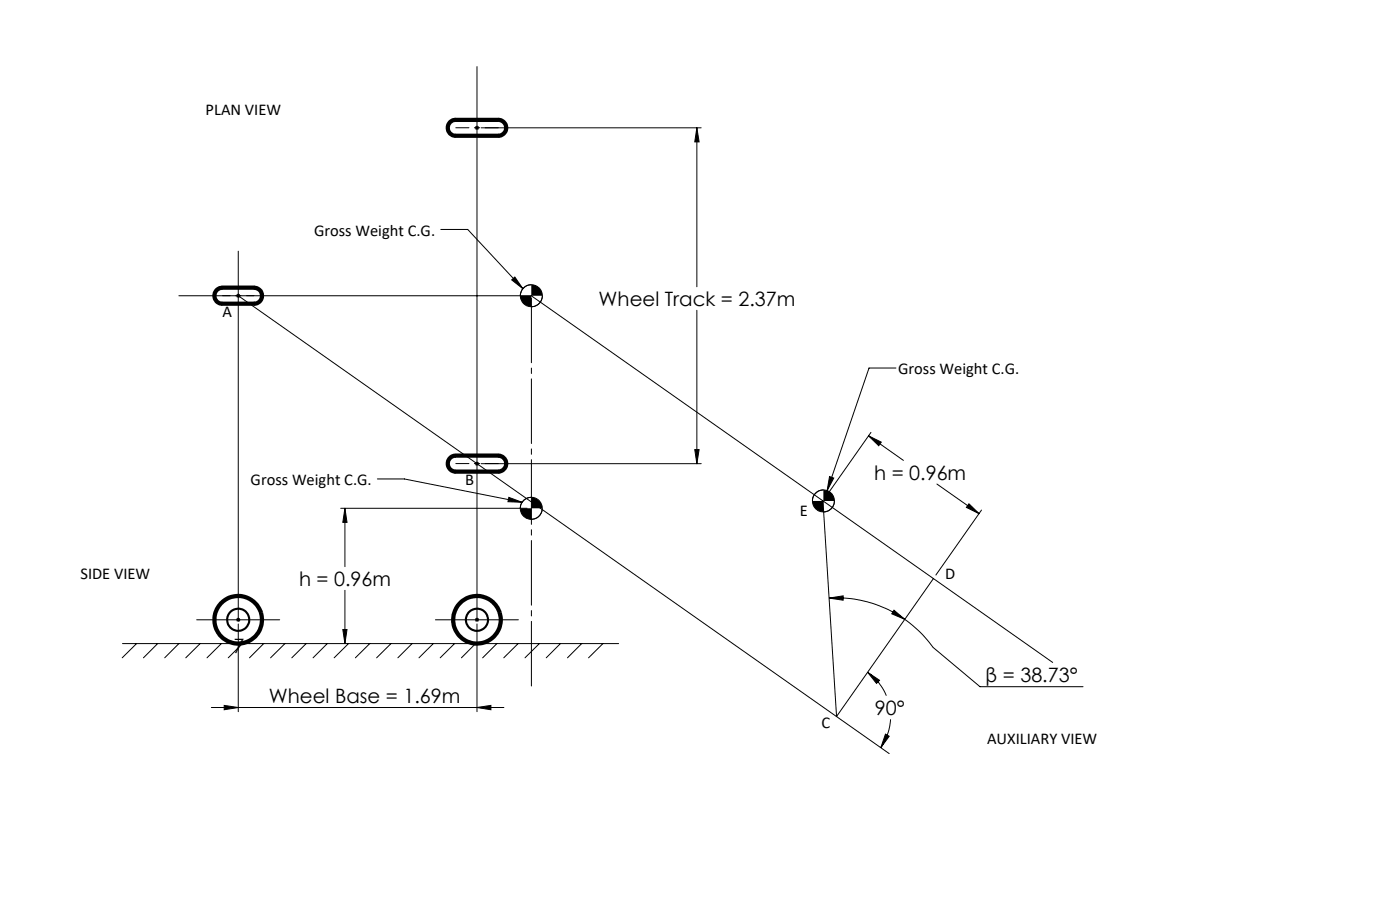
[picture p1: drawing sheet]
<svg xmlns="http://www.w3.org/2000/svg" width="330mm" height="216mm" viewBox="0 0 330 216" stroke-linecap="round" stroke-linejoin="round" font-family="sans-serif">
<g fill="none" stroke="#000" stroke-width=".24">
<path d="M112.5 15.7v130.9M112 30.1h1M112.1 29.8l.8 .7M112.9 29.8l-.8 .7M113.5 30.1h51.9M164.4 30.1l.5 3.3h-1zM164.4 30.1v37.5M56.2 59.2v87.4M104 54.1h6.3l13 14M42.2 69.7h83.1l123 86.4M55.8 69.4l.8 .7M56.2 69.7l153.5 107.9"/>
<path d="M56.6 69.4l-.8 .7M120.7 66l.7-.7 1.9 2.8zM125.3 67.1a2.65 2.65 0 0 0-2.6 2.6M127.9 69.7a2.58 2.58 0 0 1-2.6 2.6M164.4 73.1v36.2M211.3 86.7h-6.3l-9.9 28.9M80.4 119.8h43.9M81.4 119.8l.4 3.3h-.9zM81.4 119.8v13.8M89 112.9h6.4l27.8 5.5M112 109.3h1M112.1 108.9l.8 .7"/>
<path d="M112.9 108.9l-.8 .7M113.5 109.3h51.9M120 117.2l3.2 1.2-3.4-.1zM125.3 117.2a2.58 2.58 0 0 0-2.6 2.6M127.9 119.8a2.58 2.58 0 0 1-2.6 2.6M163.9 106h1l-.5 3.3zM194.1 118l3.2 50.9 22.9-32.6M194.2 115.5a2.65 2.65 0 0 0-2.6 2.6M195.7 112.3l.9 .4-1.5 2.9zM196.8 118.1a2.65 2.65 0 0 1-2.6 2.5M204.9 102.7l3 1.5-.6 .9zM204.9 102.7l8.2 5.8"/>
<path d="M205.4 101.9l-10.7 15.3M221 114.1l9.9 7M228.5 118.7l2.4 2.4-3-1.5zM81.4 139.1v12.6M231.5 120.2l-10.8 15.3M28.9 151.7h117M32.2 151.7l-3.4 3.3M37.2 151.7l-3.4 3.3M42.2 151.7l-3.4 3.3M46.4 146.1h19.6M47.2 151.7l-3.4 3.3M52.2 151.7l-3.4 3.3"/>
<path d="M55.8 145.7l.8 .7M56.2 147.1v20.6M56.6 145.7l-.8 .7M57.2 151.7l-3.4 3.3M62.2 151.7l-3.4 3.3M67.2 151.7l-3.4 3.3M72.2 151.7l-3.4 3.3M77.2 151.7l-3.4 3.3M80.9 148.4h.9l-.4 3.3zM82.2 151.7l-3.4 3.3M87.2 151.7l-3.4 3.3M92.2 151.7l-3.4 3.3"/>
<path d="M97.2 151.7l-3.4 3.3M102.2 151.7l-3.4 3.3M102.7 146.1h19.6M107.2 151.7l-3.4 3.3M112.1 145.7l.8 .7M112.2 151.7l-3.4 3.3M112.5 147.1v20.6M112.9 145.7l-.8 .7M117.2 151.7l-3.4 3.3M122.2 151.7l-3.4 3.3M127.2 151.7l-3.4 3.3M132.2 151.7l-3.4 3.3"/>
<path d="M137.2 151.7l-3.4 3.3M142.2 151.7l-3.4 3.3M195.5 141l3.4-.6v1.1zM195.5 141a27.9 27.9 0 0 1 17.9 5M204.6 158.5l2.8 1.8-.7 .8zM204.6 158.5l.4 .3a11.9 11.9 0 0 1 4.1 5.2M210.9 143.8l2.5 2.2-3.1-1.3zM213.4 146l1.3 .9a27 27 0 0 1 5.4 5.7l11 9.3h24.3M49.8 166.8h69.1M52.9 166.3l3.3 .5-3.3 .5zM112.5 166.8l3.3-.5v1zM208.8 173l.9 .5-1.9 2.7z"/>
<path d="M210 169.5l-.2 2.1a12.9 12.9 0 0 1-2 4.6"/>
<circle cx="125.3" cy="69.7" r="2.59"/>
<circle cx="125.3" cy="119.8" r="2.59"/>
<circle cx="194.2" cy="118.1" r="2.59"/>
</g>
<g fill="none" stroke="#000" stroke-width=".5">
<circle cx="56.2" cy="146.1" r="2.6"/>
<circle cx="112.5" cy="146.1" r="2.61"/>
</g>
<g fill="none" stroke="#000" stroke-width="1" stroke-linecap="butt">
<path d="M107.5 28.3a1.87 1.87 0 0 0-1.9 1.8 1.87 1.87 0 0 0 1.9 1.9M117.5 28.3a1.87 1.87 0 0 1 1.9 1.8 1.87 1.87 0 0 1-1.9 1.9M52.5 67.8a1.89 1.89 0 0 0-1.9 1.9 1.89 1.89 0 0 0 1.9 1.9M59.9 67.8a1.89 1.89 0 0 1 1.9 1.9 1.89 1.89 0 0 1-1.9 1.9M107.5 107.4a1.89 1.89 0 0 0-1.9 1.9 1.89 1.89 0 0 0 1.9 1.9M117.5 107.4a1.89 1.89 0 0 1 1.9 1.9 1.89 1.89 0 0 1-1.9 1.9"/>
<circle cx="56.2" cy="146.1" r="5.6"/>
<circle cx="112.5" cy="146.1" r="5.6"/>
</g>
<path d="M117.5 30.1h-10M117.5 109.3h-10" fill="none" stroke="#000" stroke-width=".24" stroke-dasharray="15.2 1.3 1.3 1.3" stroke-dashoffset="12.1"/>
<path d="M59.9 69.7h-7.4" fill="none" stroke="#000" stroke-width=".24" stroke-dasharray="15.2 1.3 1.3 1.3" stroke-dashoffset="13.4"/>
<path d="M125.3 69.7v92.6" fill="none" stroke="#000" stroke-width=".24" stroke-dasharray="15.2 1.3 1.3 1.3" stroke-dashoffset="-.6"/>
<path d="M107.5 32h10M107.5 28.3h10M52.5 71.6h7.4M52.5 67.8h7.4M107.5 111.2h10M107.5 107.4h10" fill="none" stroke="#000" stroke-width="1"/>
<g fill="#000">
<path d="M120.7 66l.7-.7 1.9 2.8zM195.7 112.3l.9 .4-1.5 2.9zM120 117.2l3.2 1.2-3.4-.1zM122.7 69.7a2.58 2.58 0 0 0 2.6 2.6v-2.6zM125.3 67.1v2.6h2.6a2.58 2.58 0 0 0-2.6-2.6zM122.7 119.8a2.65 2.65 0 0 0 2.6 2.6v-2.6zM125.3 117.2v2.6h2.6a2.58 2.58 0 0 0-2.6-2.6zM191.6 118.1a2.58 2.58 0 0 0 2.6 2.5v-2.5zM194.2 115.5v2.6h2.6a2.65 2.65 0 0 0-2.6-2.6z"/>
<path d="M52.9 166.3l3.3 .5-3.3 .5zM112.5 166.8l3.3-.5v1zM164.4 30.1l.5 3.3h-1zM163.9 106h1l-.5 3.3zM81.4 119.8l.4 3.3h-.9zM80.9 148.4h.9l-.4 3.3zM204.9 102.7l3 1.5-.6 .9zM228.5 118.7l2.4 2.4-3-1.5zM210.9 143.8l2.5 2.2-3.1-1.3zM195.5 141l3.4-.6v1.1zM208.8 173l.9 .5-1.9 2.7zM204.6 158.5l2.8 1.8-.7 .8z"/>
</g>
<g font-size="4.7">
<text x="141.2" y="72.1">Wheel Track = 2.37m</text>
<text x="206.2" y="113">h = 0.96m</text>
<text x="70.5" y="138.1">h = 0.96m</text>
<text x="55.1" y="154">7</text>
<text x="232.5" y="160.8">β = 38.73°</text>
<text x="63.4" y="165.7">Wheel Base = 1.69m</text>
<text x="206.4" y="168.5">90°</text>
</g>
<g font-size="3.9">
<text x="48.5" y="27.2">PLAN VIEW</text>
<text x="74.1" y="55.5">Gross Weight C.G.</text>
<text x="52.5" y="74.7">A</text>
<text x="211.8" y="88.2">Gross Weight C.G.</text>
<text x="59.1" y="114.3">Gross Weight C.G.</text>
<text x="109.7" y="114.3">B</text>
<text x="188.6" y="121.7">E</text>
<text x="19" y="136.4">SIDE VIEW</text>
<text x="222.9" y="136.4">D</text>
<text x="193.7" y="171.5">C</text>
<text x="232.8" y="175.4">AUXILIARY VIEW</text>
</g>
</svg>
